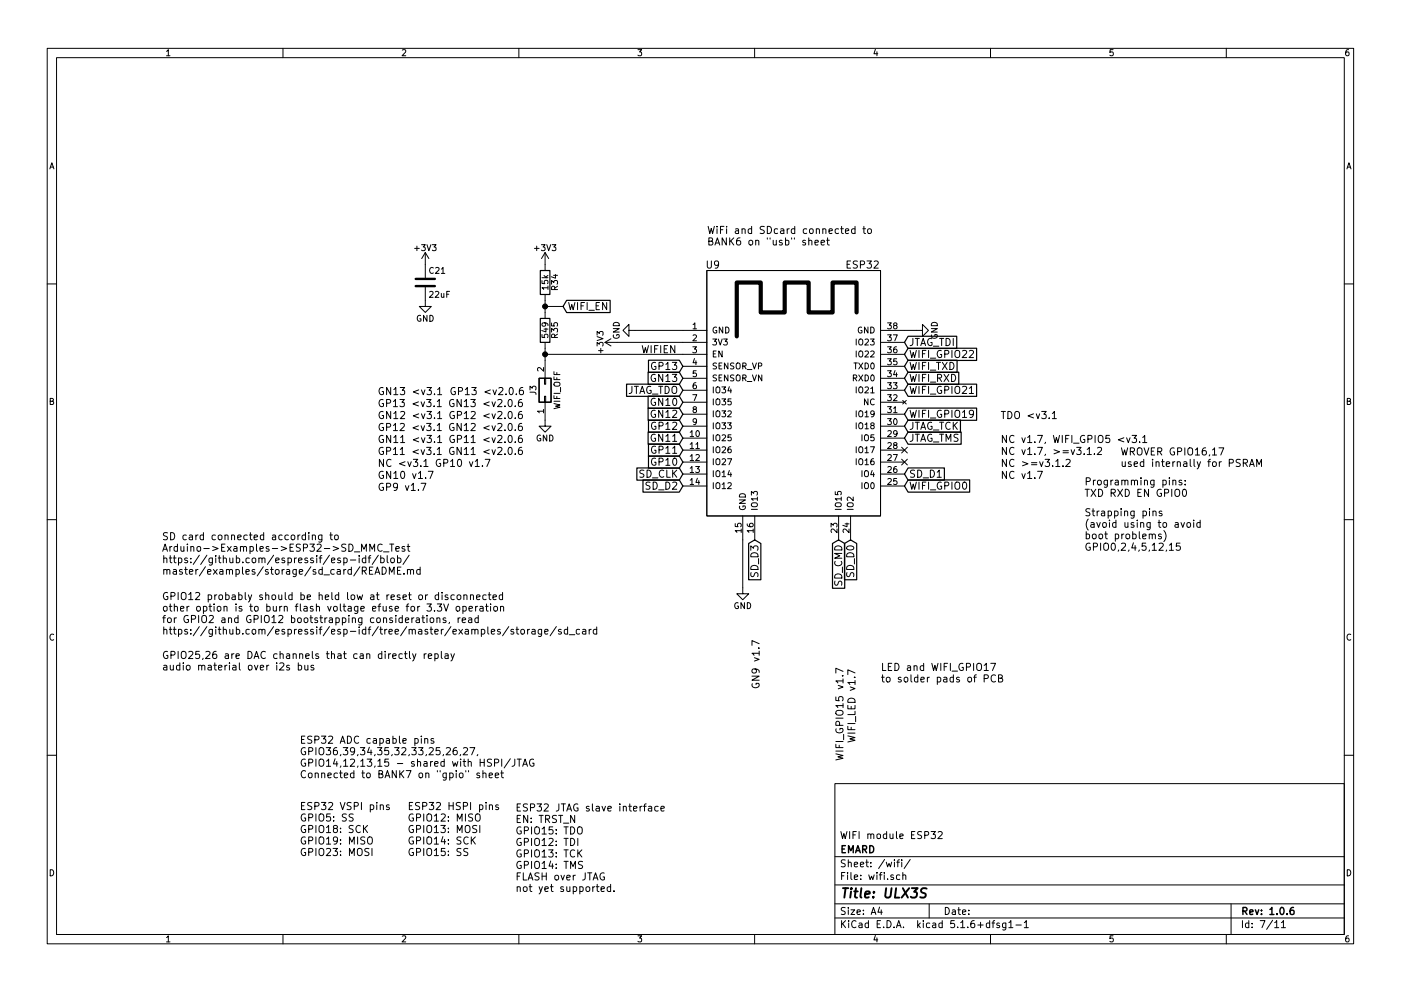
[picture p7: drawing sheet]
EESchema Schematic File Version 4
EELAYER 30 0
EELAYER END
$Descr A4 11693 8268
encoding utf-8
Sheet 7 11
Title "ULX3S"
Date ""
Rev "1.0.6"
Comp "EMARD"
Comment1 "WIFI module ESP32"
Comment2 ""
Comment3 ""
Comment4 ""
$EndDescr
Text GLabel 7100 4500 3    60   Input ~ 0
SD_D0
Text GLabel 7550 3950 2    60   Input ~ 0
SD_D1
Text GLabel 6300 4500 3    60   Input ~ 0
SD_D3
Text GLabel 7000 4500 3    60   Input ~ 0
SD_CMD
Text GLabel 5700 3950 0    60   Input ~ 0
SD_CLK
Text GLabel 5700 4050 0    60   Input ~ 0
SD_D2
Text GLabel 7550 3150 2    60   Input ~ 0
WIFI_RXD
Text GLabel 7550 3050 2    60   Input ~ 0
WIFI_TXD
Text GLabel 7550 4050 2    60   Input ~ 0
WIFI_GPIO0
Text GLabel 7550 2850 2    60   Input ~ 0
JTAG_TDI
Text GLabel 5700 3250 0    60   Input ~ 0
JTAG_TDO
Text GLabel 7550 3550 2    60   Input ~ 0
JTAG_TCK
Text GLabel 7550 3650 2    60   Input ~ 0
JTAG_TMS
$Comp
L esp32:ESP32-WROOM-WROVER U9
U 1 1
P 6650 3450
AR Path="/58E5662B" Ref="U9"  Part="1" 
AR Path="/58D6D447/58E5662B" Ref="U9"  Part="1" 
F 0 "U9" H 5950 4700 60  0000 C CNN
F 1 "ESP32" H 7200 4700 60  0000 C CNN
F 2 "ESP32:ESP32" H 7000 4800 60  0001 C CNN
F 3 "https://www.espressif.com/sites/default/files/documentation/esp32-wrover-e_esp32-wrover-ie_datasheet_en.pdf" H 6200 3900 60  0001 C CNN
F 4 "espressif.com" H 6650 3450 60  0001 C CNN "MNF1_URL"
F 5 "ESP32-WROVER-E" H 6650 3450 60  0001 C CNN "MPN"
F 6 "356-ESP32WRVE22864PC" H 6650 3450 50  0001 C CNN "Mouser"
F 7 "356-ESPWROOM3216MB" H 6650 3450 50  0001 C CNN "Mouse_r1"
F 8 "356-ESP-WROOM-32 " H 6650 3450 50  0001 C CNN "Mouse_r2"
F 9 "3.32€" H 6650 3450 50  0001 C CNN "price100_Mouser"
F 10 "1965-ESP32-WROVER-B(16MB)CT-ND" H 6650 3450 50  0001 C CNN "Digikey"
F 11 "1904-1010-1-ND" H 6650 3450 50  0001 C CNN "Digike_y2"
F 12 "C529589" H 6650 3450 50  0001 C CNN "LCSC"
F 13 "C529581" H 6650 3450 50  0001 C CNN "LCS_C2"
F 14 "Leave empty" H 6650 3450 50  0001 C CNN "LowCost"
F 15 "FU001" H 6650 3450 50  0001 C CNN "Koncar"
	1    6650 3450
	1    0    0    -1  
$EndComp
$Comp
L power:GND #PWR0120
U 1 1
P 5300 2750
F 0 "#PWR0120" H 5300 2500 50  0001 C CNN
F 1 "GND" H 5300 2600 50  0000 C CNN
F 2 "" H 5300 2750 50  0000 C CNN
F 3 "" H 5300 2750 50  0000 C CNN
	1    5300 2750
	0    1    1    0   
$EndComp
$Comp
L power:+3V3 #PWR0119
U 1 1
P 5150 2850
F 0 "#PWR0119" H 5150 2700 50  0001 C CNN
F 1 "+3V3" H 5150 2990 50  0000 C CNN
F 2 "" H 5150 2850 50  0000 C CNN
F 3 "" H 5150 2850 50  0000 C CNN
	1    5150 2850
	0    -1   -1   0   
$EndComp
Wire Wire Line
	5300 2750 5700 2750
Wire Wire Line
	5150 2850 5700 2850
$Comp
L power:+3V3 #PWR0117
U 1 1
P 4550 2200
F 0 "#PWR0117" H 4550 2050 50  0001 C CNN
F 1 "+3V3" H 4550 2340 50  0000 C CNN
F 2 "" H 4550 2200 50  0000 C CNN
F 3 "" H 4550 2200 50  0000 C CNN
	1    4550 2200
	1    0    0    -1  
$EndComp
$Comp
L Device:R R34
U 1 1
P 4550 2350
F 0 "R34" V 4630 2350 50  0000 C CNN
F 1 "15k" V 4550 2350 50  0000 C CNN
F 2 "Resistor_SMD:R_0603_1608Metric" V 4480 2350 50  0001 C CNN
F 3 "" H 4550 2350 50  0000 C CNN
	1    4550 2350
	1    0    0    -1  
$EndComp
Text GLabel 4700 2550 2    60   Input ~ 0
WIFI_EN
Wire Wire Line
	4550 2500 4550 2550
Wire Wire Line
	4550 2550 4700 2550
Connection ~ 4550 2550
$Comp
L power:GND #PWR0118
U 1 1
P 4550 3500
F 0 "#PWR0118" H 4550 3250 50  0001 C CNN
F 1 "GND" H 4550 3350 50  0000 C CNN
F 2 "" H 4550 3500 50  0000 C CNN
F 3 "" H 4550 3500 50  0000 C CNN
	1    4550 3500
	1    0    0    -1  
$EndComp
$Comp
L Connector_Generic:Conn_02x01 J3
U 1 1
P 4550 3300
F 0 "J3" H 4600 3400 50  0000 C CNN
F 1 "WIFI_OFF" H 4600 3200 50  0000 C CNN
F 2 "Connector_PinHeader_2.54mm:PinHeader_1x02_P2.54mm_Vertical" H 4550 2100 50  0001 C CNN
F 3 "" H 4550 2100 50  0000 C CNN
F 4 "Leave empty" H 4550 3300 60  0001 C CNN "Note"
F 5 "T" H 4550 3300 50  0001 C CNN "Side"
	1    4550 3300
	0    -1   -1   0   
$EndComp
Text Notes 9050 4150 0    60   ~ 0
Programming pins:\nTXD RXD EN GPIO0
$Comp
L Device:R R35
U 1 1
P 4550 2750
F 0 "R35" V 4630 2750 50  0000 C CNN
F 1 "549" V 4550 2750 50  0000 C CNN
F 2 "Resistor_SMD:R_0603_1608Metric" V 4480 2750 50  0001 C CNN
F 3 "" H 4550 2750 50  0000 C CNN
	1    4550 2750
	1    0    0    -1  
$EndComp
$Comp
L Device:C C21
U 1 1
P 3550 2350
F 0 "C21" H 3575 2450 50  0000 L CNN
F 1 "22uF" H 3575 2250 50  0000 L CNN
F 2 "Capacitor_SMD:C_0805_2012Metric" H 3588 2200 50  0001 C CNN
F 3 "" H 3550 2350 50  0000 C CNN
F 4 "www.yageo.com" H 3550 2350 50  0001 C CNN "MNF1_URL"
F 5 "CC0805ZKY5V5BB226" H 3550 2350 50  0001 C CNN "MPN"
	1    3550 2350
	1    0    0    -1  
$EndComp
$Comp
L power:+3V3 #PWR0115
U 1 1
P 3550 2200
F 0 "#PWR0115" H 3550 2050 50  0001 C CNN
F 1 "+3V3" H 3550 2340 50  0000 C CNN
F 2 "" H 3550 2200 50  0000 C CNN
F 3 "" H 3550 2200 50  0000 C CNN
	1    3550 2200
	1    0    0    -1  
$EndComp
$Comp
L power:GND #PWR0116
U 1 1
P 3550 2500
F 0 "#PWR0116" H 3550 2250 50  0001 C CNN
F 1 "GND" H 3550 2350 50  0000 C CNN
F 2 "" H 3550 2500 50  0000 C CNN
F 3 "" H 3550 2500 50  0000 C CNN
	1    3550 2500
	1    0    0    -1  
$EndComp
Text Notes 5900 2050 0    60   ~ 0
WiFi and SDcard connected to\nBANK6 on "usb" sheet
Text Notes 9050 4600 0    60   ~ 0
Strapping pins\n(avoid using to avoid\nboot problems)\nGPIO0,2,4,5,12,15
Text Notes 2500 6500 0    60   ~ 0
ESP32 ADC capable pins\nGPIO36,39,34,35,32,33,25,26,27,\nGPIO14,12,13,15 - shared with HSPI/JTAG\nConnected to BANK7 on "gpio" sheet
Text Notes 3400 7150 0    60   ~ 0
ESP32 HSPI pins\nGPIO12: MISO\nGPIO13: MOSI\nGPIO14: SCK\nGPIO15: SS
Text Notes 4300 7450 0    60   ~ 0
ESP32 JTAG slave interface\nEN: TRST_N\nGPIO15: TDO\nGPIO12: TDI\nGPIO13: TCK\nGPIO14: TMS\nFLASH over JTAG\nnot yet supported.
Text Notes 2500 7150 0    60   ~ 0
ESP32 VSPI pins\nGPIO5: SS\nGPIO18: SCK\nGPIO19: MISO\nGPIO23: MOSI
Text GLabel 5700 3050 0    60   Input ~ 0
GP13
Text GLabel 5700 3550 0    60   Input ~ 0
GP12
Text GLabel 5700 3450 0    60   Input ~ 0
GN12
Text GLabel 5700 3750 0    60   Input ~ 0
GP11
Text GLabel 5700 3650 0    60   Input ~ 0
GN11
$Comp
L power:GND #PWR0123
U 1 1
P 7650 2750
F 0 "#PWR0123" H 7650 2500 50  0001 C CNN
F 1 "GND" H 7650 2600 50  0000 C CNN
F 2 "" H 7650 2750 50  0001 C CNN
F 3 "" H 7650 2750 50  0001 C CNN
	1    7650 2750
	0    -1   -1   0   
$EndComp
Wire Wire Line
	7550 2750 7650 2750
Text GLabel 7550 2950 2    60   Input ~ 0
WIFI_GPIO22
$Comp
L power:GND #PWR0121
U 1 1
P 6200 4900
F 0 "#PWR0121" H 6200 4650 50  0001 C CNN
F 1 "GND" H 6200 4750 50  0000 C CNN
F 2 "" H 6200 4900 50  0001 C CNN
F 3 "" H 6200 4900 50  0001 C CNN
	1    6200 4900
	1    0    0    -1  
$EndComp
Wire Wire Line
	6200 4500 6200 4900
Wire Wire Line
	4550 2900 4550 2950
Wire Wire Line
	4550 2950 5700 2950
Text Label 5350 2950 0    60   ~ 0
WIFIEN
Connection ~ 4550 2950
Text Notes 1350 5300 0    60   ~ 0
GPIO12 probably should be held low at reset or disconnected\nother option is to burn flash voltage efuse for 3.3V operation\nfor GPIO2 and GPIO12 bootstrapping considerations, read\nhttps://github.com/espressif/esp-idf/tree/master/examples/storage/sd_card
Text Notes 1350 5600 0    60   ~ 0
GPIO25,26 are DAC channels that can directly replay\naudio material over i2s bus
Text Notes 1350 4800 0    60   ~ 0
SD card connected according to\nArduino->Examples->ESP32->SD_MMC_Test\nhttps://github.com/espressif/esp-idf/blob/\nmaster/examples/storage/sd_card/README.md\n
Text Notes 3150 4000 0    60   ~ 0
GN10 v1.7
Text Notes 3150 4100 0    60   ~ 0
GP9 v1.7
Text Notes 6350 5750 1    60   ~ 0
GN9 v1.7
Text Notes 7050 6350 1    60   ~ 0
WIFI_GPIO15 v1.7
Text Notes 7150 6200 1    60   ~ 0
WIFI_LED v1.7
Text GLabel 7550 3450 2    60   Input ~ 0
WIFI_GPIO19
Text Notes 8350 3700 0    60   ~ 0
NC v1.7, WIFI_GPIO5 <v3.1
Text Notes 8350 3800 0    60   ~ 0
NC v1.7, >=v3.1.2
Text Notes 8350 4000 0    60   ~ 0
NC v1.7
Text Notes 7350 5700 0    60   ~ 0
LED and WIFI_GPIO17\nto solder pads of PCB
Text Notes 3150 3900 0    60   ~ 0
NC <v3.1 GP10 v1.7
Wire Wire Line
	4550 2550 4550 2600
Wire Wire Line
	4550 2950 4550 3000
Text Notes 3150 3800 0    60   ~ 0
GP11 <v3.1 GN11 <v2.0.6
Text Notes 3150 3700 0    60   ~ 0
GN11 <v3.1 GP11 <v2.0.6
Text Notes 3150 3600 0    60   ~ 0
GP12 <v3.1 GN12 <v2.0.6
Text Notes 3150 3500 0    60   ~ 0
GN12 <v3.1 GP12 <v2.0.6
Text Notes 3150 3400 0    60   ~ 0
GP13 <v3.1 GN13 <v2.0.6
Text Notes 3750 3300 0    60   ~ 0
GP13 <v2.0.6
Text Notes 8350 3500 0    60   ~ 0
TDO <v3.1
Text Notes 3150 3300 0    60   ~ 0
GN13 <v3.1
Text GLabel 7550 3250 2    60   Input ~ 0
WIFI_GPIO21
Text GLabel 5700 3150 0    60   Input ~ 0
GN13
Text GLabel 5700 3850 0    60   Input ~ 0
GP10
Text GLabel 5700 3350 0    60   Input ~ 0
GN10
Text Notes 8350 3900 0    60   ~ 0
NC >=v3.1.2
NoConn ~ 7550 3750
NoConn ~ 7550 3850
Text Notes 9350 3900 0    60   ~ 0
WROVER GPIO16,17\nused internally for PSRAM
$EndSCHEMATC
